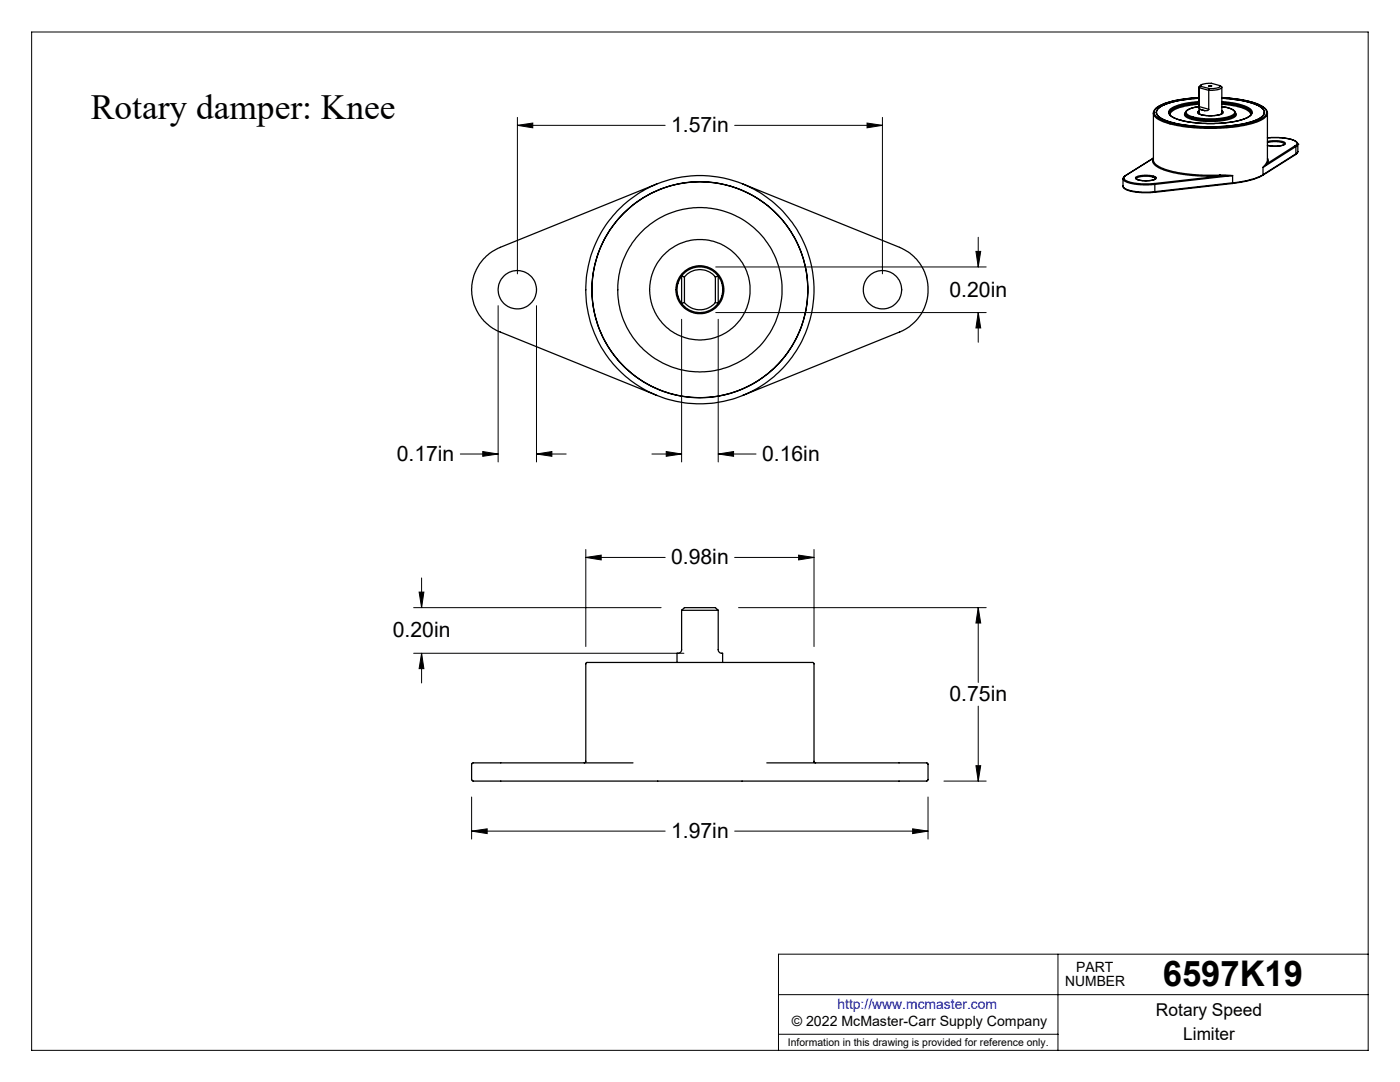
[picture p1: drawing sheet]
<svg xmlns="http://www.w3.org/2000/svg" width="279mm" height="216mm" viewBox="0 0 279 216" stroke-linecap="round" stroke-linejoin="round" font-family="sans-serif">
<g fill="none" stroke="#000" stroke-width=".2">
<path d="M6.3 6.4h266.7v203.2h-266.7zM103.3 25l3-.4v.9zM103.3 23.4v31.2M103.3 25h29.5M146.6 25h29.5M173 24.6l3.1 .4-3.1 .5zM176.1 23.4v31.2M142.8 53.3h54M194.8 50.2h.9l-.5 3.1zM195.2 47.3v6M99.4 61v31.2M107.1 61v31.2"/>
<path d="M136 63.7v28.5M142.8 62.4h54M143.3 63.7v28.5M195.2 62.4l.5 3h-.9zM195.2 62.4v5.9M91.9 90.6h7.5M96.3 90.1l3.1 .5-3.1 .5zM107.1 90.6l3-.5v1zM107.1 90.6h5.9M130.1 90.6h5.9M133 90.1l3 .5-3 .5zM143.3 90.6l3.1-.5v1z"/>
<path d="M143.3 90.6h7.6M83.6 118.1h1l-.5 3.1zM84.1 115.3v5.9M116.9 111.2l3.1-.4v.9zM116.9 109.6v19.4M116.9 111.2h15.9M146.6 111.2h15.9M159.4 110.8l3.1 .4-3.1 .5zM162.5 109.6v19.4M82.5 121.2h49.4M82.5 130.4h54M84.1 130.4l.5 3h-1z"/>
<path d="M84.1 130.4v5.9M147.4 121.2h49.4M195.2 121.2l.5 3.1h-.9zM195.2 121.2v15M94.1 159v8.4M185.2 159v8.4M188.4 155.9h8.4M194.8 152.8h.9l-.5 3.1zM195.2 140.9v15M94.1 165.8l3.1-.4v.9zM94.1 165.8h38.7M146.6 165.8h38.6"/>
<path d="M182.1 165.4l3.1 .4-3.1 .5zM155.4 198.5h117.6M211.1 190.4v19.2M273 190.4h-117.6v19.2M155.4 206.4h55.7"/>
</g>
<g fill="none" stroke="#000" stroke-width=".25">
<path d="M239.3 19.6l-4.1 .5-2.5 .7a2.24 2.24 0 0 0-1.9 1.8 3.6 3.6 0 0 0 2.7 1.7l1.7 .5 2.7 .4 5.1 .1 4.9-.5 2.5-.7a2.29 2.29 0 0 0 1.9-1.8 3.1 3.1 0 0 0-2.4-1.7l-2-.5-4.1-.5M239.3 17.4v5.3M239.3 17.5v3.8M239.3 17.5l1.9 .5M239.6 17.2l1.8 .5M239.6 17.2l-.3 .3M239.6 17l-.3 .3v.2M241.2 18v3.8M241.3 17.1l.5 .1zM241.4 17.2h.4h-.4M241.4 17.7l-.2 .3M243.6 17.1l.2 .4-.5 .3-2.1 .2"/>
<path d="M243.6 17.1l-.1 .2-.6 .3-1.5 .1M243.6 17.1l-1.8-.5h-.7l-1.2 .2-.3 .4M243.8 17.4v5.3M131.1 36.7l-31.3 12.7a9.1 9.1 0 0 0-5.7 8.4 9.1 9.1 0 0 0 5.7 8.5l31.3 12.6M148.2 36.7l31.5 12.8a9.1 9.1 0 0 1 5.5 8.4 9.1 9.1 0 0 1-5.7 8.4l-31.3 12.6M224.1 37.1l.1 .4 .5 .3 1.5 .5 1.6 .2 2.6-.1M224.1 35.7h.1M224.1 35.7l.3 .4 .5 .3 1.6 .4 1.6 .1 2.4-.1M224.1 37.1l.5 .6 1.6 .5 1.7 .1 2.6-.1M224.1 35.7v1.4M224.5 35.1l-.4 .6M224.5 35.1h.1"/>
<path d="M224.6 35.1l-.3 .3 .1 .4 1.2 .6 2.1 .3 2.7-.1M224.6 35.1l5.6-3.5-.2 .5 .4 .8 1.2 .8 1.7 .5 2 .5 2.8 .3 5.4 .1M226.7 35.4l.6-.3 1.1-.1h1.1l1.1 .3a.34 .34 0 0 1 .1 .4 .34 .34 0 0 1-.4 .2l-1.3 .2-1.3-.1-1-.3zM226.8 35.5l1.3-.3h1.2l1 .2a.27 .27 0 0 1 .3 .3 .27 .27 0 0 1-.4 .2l-.9 .2h-1.3l-1.1-.3-.1-.1zM230.2 22.6l.1-.5 .4-.5 1.8-1 3-.7 3.8-.4-4.4 .5-2.8 .8a2.22 2.22 0 0 0-1.8 1.7 2.93 2.93 0 0 0 2.4 1.7l2.2 .7 3.2 .4 4.3 .1 2.6-.1 3.2-.4 2.6-.8a2.58 2.58 0 0 0 2-1.7 2.76 2.76 0 0 0-2.2-1.8l-2.4-.6-4.4-.5 3.4 .3 3.5 .8 1.7 1 .4 .4 .1 .6M230.2 22.6h.1M230.2 22.6a2.52 2.52 0 0 0 2 1.7l3.7 .9 4.5 .4 5.5-.2 2.8-.5 2.2-.6a2.73 2.73 0 0 0 2-1.7M230.2 22.6v9.5l.4 .7 1.7 .9 2.9 .8 4.1 .4h4.2M230.2 31.5l-5.7 3.6M230.4 36.6l.1 .2M230.5 38.2l-.1 .2M230.5 36.8v1.4"/>
<path d="M230.8 22.4v.1M233.4 22.6h.1M236.5 22.6l.2-.4 .4-.3 2-.6h.2l-1.2 .2-1 .4-.4 .4 .1 .3 .3 .3 1 .5 2.5 .3h2l2.1-.3 .9-.3 .7-.5 .1-.3-.3-.4-1.1-.4-1.2-.2 2.1 .5 .6 .4 .1 .4M236.5 22.5l-.1 .3 .1 .3 .6 .5 1.4 .4 2.1 .2h2.4l2.2-.4 .8-.2 .6-.4 .1-.4-.1-.3M236.5 22.6l.2 .5 1 .5 1.3 .3 2.1 .2 2.1-.1 1.9-.3 1.3-.6 .2-.5M236.5 22.6l.2 .4 1.3 .5 3.1 .4 2.1-.1 1.6-.2 1.3-.5 .4-.2 .1-.3M239.3 22.4a.41 .41 0 0 0 .1 .4 .41 .41 0 0 0 .4 .1l1.4 .2 1.5-.1 1.1-.2 .1-.2-.1-.2M239.3 20.2l-3.5 .6-1.8 .6a1 1 0 0 0-.8 1.1 1 1 0 0 0 .9 .9l1.1 .5 2 .4 2.6 .3 2.6 .1 3.9-.4 1.6-.4 1.2-.5a.99 .99 0 0 0 .8-1 .99 .99 0 0 0-.8-1l-1.9-.7-3.4-.5M239.3 20.5l-3.2 .4-1.9 .7a1.15 1.15 0 0 0-.8 1M239.3 20.6l-3.2 .5-1.9 .7a1.2 1.2 0 0 0-.8 .8M239.3 20.8l-3 .4-2.1 .8a1 1 0 0 0-.7 1M239.3 22.1l-.3 .3 .2 .3 .9 .3 1 .1h1.4l1.2-.3 .4-.4-.3-.3"/>
<path d="M239.3 21.3l.1 .4 .2 .1M239.3 21.3l1.9 .5M239.6 21.8l.9 .3M241.2 21.8l-.1 .2-.6 .1M243.5 34.9l2.5 .1M243.5 34.9v.2M243.5 35.1l-13.1 1.5M243.8 20.5l3.3 .4 2 .8a.87 .87 0 0 1 .6 .9 .87 .87 0 0 1-.7 .8l-1.9 .7-2.5 .4-4.6 .1-3-.3-2-.5-1.1-.5-.4-.3-.1-.4M243.8 20.6l2.2 .2 2.3 .6 1 .6 .5 .6M243.8 20.8l3 .4 1 .3 1.2 .5a.9 .9 0 0 1 .6 1M246 36.6l-15.6 1.8M246 35l-2.5 .1"/>
<path d="M246 36.5v.1M246 35l-15.5 1.8M246 36.5l-15.5 1.7M246 35v1.5M252 35l-2.4 .9-3.6 .7M252.1 34.9l-1.9 .8-2.5 .6-1.7 .2M252.1 34.9l-.1 .1M252.1 33.4v1.5M252.3 22.4v.1M252.8 32.4l-.7 1M252.8 32.4l.1 .2M252.9 28.2l2.2-.1 1.1 .2a.33 .33 0 0 1 .3 .4 .33 .33 0 0 1-.5 .3l-1.1 .2-2-.2 1.9 .2 1.2-.2a.25 .25 0 0 0 .4-.3 .24 .24 0 0 0-.4-.2l-1.1-.2-2 .1"/>
<path d="M252.9 32.6l-.8 .8M252.9 22.6v9.5l-.1 .3M252.9 31.6l.2 .4-.2 .6M258.5 29.1l.1 .1M258.5 29.1l-5.6 3.5M258.6 30.8l-6.6 4.2M258.6 30.7v.1M258.6 29.2l-6.5 4.2M258.6 30.7l-6.5 4.2M258.6 29.2v1.5M259 28.8l-.1-.4-.5-.3-1.2-.4-1.9-.3-2.4 .1 2.3-.1 2.6 .4 .7 .4 .3 .2v.4l-.3 .3M259 30.2l-.4 .6"/>
<path d="M259 28.8h.1M259 28.8l-.4 .4M259 30.2l-.4 .5M259 28.8v1.4M136 55.1a4.6 4.6 0 0 1 7.3 0M136 55.1l-.1 .1a4.6 4.6 0 0 0 .1 5.3M136 55.1v5.4M136 55.1l.6 .2M136.6 55.3a4 4 0 0 1 6.2 0M136.6 55.3v5.1M142.8 55.3v5.1M143.3 55.1h.1a4.6 4.6 0 0 1-.1 5.4"/>
<path d="M143.3 55.1v5.4M143.3 55.1l-.5 .2M136 60.5a4.5 4.5 0 0 0 7.3 0M136.6 60.4a4 4 0 0 0 6.2 0M136.6 60.4l-.6 .1M142.8 60.4l.5 .1M136 121.8v7.8a.77 .77 0 0 1-.9 .8v1.8M136 121.8h7.3M136 121.8l.6-.6h6.2l.5 .6M143.3 121.8v7.8a.72 .72 0 0 0 .9 .8v1.8M116.6 152.2l.3-.2v-19.5a.44 .44 0 0 1 .7-.3h44.1a.5 .5 0 0 1 .8 .3v19.5l.3 .2M126.3 152.2h-32l-.2 .3v3.1l.3 .3h90.6l.2-.2v-3.3l-.2-.2h-32"/>
<circle cx="103.2" cy="57.8" r="3.8"/>
<circle cx="139.7" cy="57.8" r="10"/>
<circle cx="139.7" cy="57.8" r="21.6"/>
<circle cx="139.7" cy="57.8" r="22.8"/>
<circle cx="139.7" cy="57.8" r="21.5"/>
<circle cx="139.7" cy="57.8" r="4.8"/>
<circle cx="139.7" cy="57.8" r="16.4"/>
<circle cx="176.1" cy="57.8" r="3.8"/>
</g>
<path d="M94.1 165.8l3.1-.4v.9zM182.1 165.4l3.1 .4-3.1 .5zM116.9 111.2l3.1-.4v.9zM159.4 110.8l3.1 .4-3.1 .5zM195.2 121.2l.5 3.1h-.9zM194.8 152.8h.9l-.5 3.1zM83.6 118.1h1l-.5 3.1zM84.1 130.4l.5 3h-1zM194.8 50.2h.9l-.5 3.1zM195.2 62.4l.5 3h-.9zM133 90.1l3 .5-3 .5zM143.3 90.6l3.1-.5v1zM173 24.6l3.1 .4-3.1 .5zM103.3 25l3-.4v.9zM96.3 90.1l3.1 .5-3.1 .5zM107.1 90.6l3-.5v1z" fill="#000"/>
<g font-size="7.1">
<text x="18.2" y="23.7">Rotary damper: Knee</text>
<text x="232.1" y="196.8">6597K19</text>
</g>
<g font-size="4.2">
<text x="133.9" y="26.4">1.57in</text>
<text x="189.5" y="59.2">0.20in</text>
<text x="79.2" y="92">0.17in</text>
<text x="152.1" y="92">0.16in</text>
<text x="133.9" y="112.6">0.98in</text>
<text x="78.4" y="127.2">0.20in</text>
<text x="189.5" y="139.9">0.75in</text>
<text x="133.9" y="167.3">1.97in</text>
</g>
<g font-size="3.5">
<text x="230.7" y="202.8">Rotary Speed</text>
<text x="236.2" y="207.5">Limiter</text>
</g>
<g font-size="2.8">
<text x="212.6" y="196.8">NUMBER</text>
<text x="214.8" y="194">PART</text>
<text x="158" y="204.8">© 2022 McMaster-Carr Supply Company</text>
</g>
<text font-size="2.8" fill="#00f" x="167.1" y="201.4">http://www.mcmaster.com</text>
<text font-size="2.1" x="157.3" y="208.6">Information in this drawing is provided for reference only.</text>
</svg>
